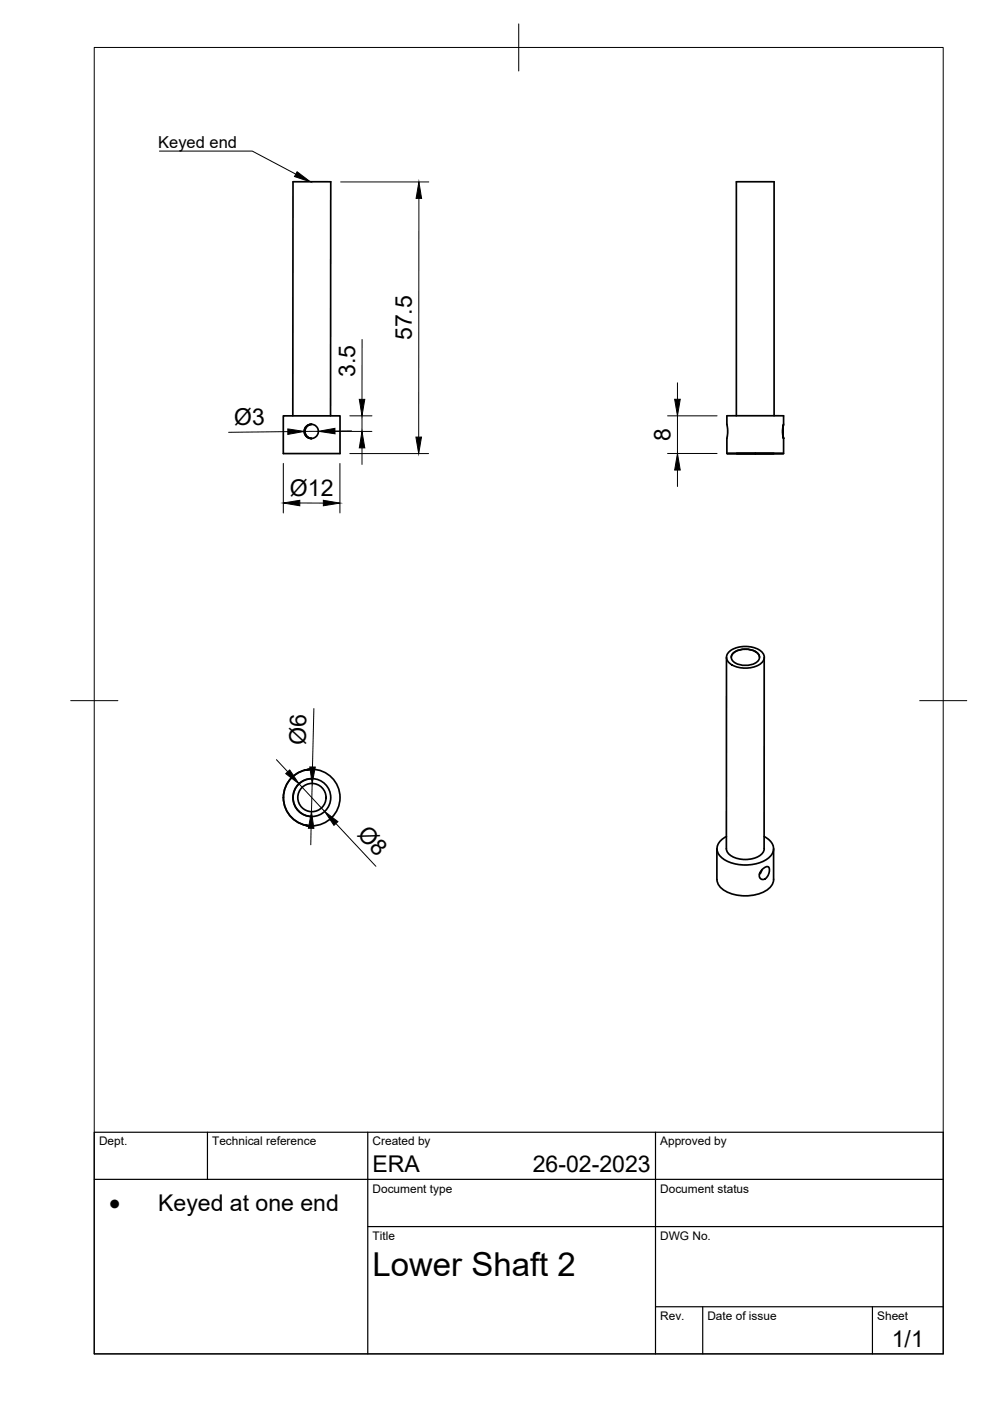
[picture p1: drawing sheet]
<svg xmlns="http://www.w3.org/2000/svg" width="210mm" height="297mm" viewBox="0 0 210 297" stroke-linecap="round" stroke-linejoin="round" font-family="sans-serif">
<!-- layer: Visible -->
<g fill="none" stroke="#000" stroke-width=".36">
<path d="M164.1 38.6v49.6M164.1 38.5h-8v49.7M60.1 88.2h12v8h-12zM62.1 88.2v-49.7h3.1h4.9v49.7M64.9 90.5l.5-.4 .6-.1-.8 .3-.6 1 .1 .6 .3 .6 1 .5-.7-.2-.6-.7-.2-.8zM66.1 90l-.8 .2-.5 .6-.1 .5v.7l.3 .4 .4 .4 .7 .2M154.1 96.2h12zM156.1 96.2h8zM166.1 90l-.1 1.8 .1 1.2-.2-1.2zM166.1 90v-1.8h-12v1.8l.2 1-.2 1.9v3.3M166.1 93v3.2M154 139.4v40.5a2.71 2.71 0 0 0 2.5 2.1 5.4 5.4 0 0 0 5.2-1.2l.3-.9"/>
<path d="M154.6 138.1a5.9 5.9 0 0 1 6.9 .1 1.64 1.64 0 0 1-.6 2.8 6.1 6.1 0 0 1-6.3-.4 1.52 1.52 0 0 1 0-2.5zM155 139.4a2.29 2.29 0 0 1 2.4-1.7 3.6 3.6 0 0 1 3.6 1.3v.4M155.4 138.5a4.3 4.3 0 0 1 5.2 0 1.22 1.22 0 0 1-.4 2.1 4.4 4.4 0 0 1-4.8-.4 1.13 1.13 0 0 1 0-1.7zM162 139.4v40.5M64.5 174.9l1.6 .2zM64.7 163.3l1.4-.2zM66.1 165.1h.1M66.1 173.1h.1M66.1 163.1a6 6 0 0 0-6 6 6 6 0 0 0 6 6M66.1 165.1a4 4 0 0 0-4 4 4 4 0 0 0 4 4M152 179.9v6.6a3.7 3.7 0 0 0 3 3 8.9 8.9 0 0 0 8.2-1.3l.7-1.1 .1-.6v-6.6M154 177.4a2.67 2.67 0 0 0-1.6 3.8 7.2 7.2 0 0 0 6.5 2.2 5.6 5.6 0 0 0 5-2.8 2.79 2.79 0 0 0-1.9-3.2"/>
<path d="M161.1 185l.1 .1M161.5 184.4l-.5 1M161.5 184.4l1.1-.7 .3 .1 .2 .3v.7l-.2 .7-.4 .7-.5 .2h-.6l-.4-.5 .1-.8z"/>
<circle cx="66" cy="91.5" r="1.5"/>
<circle cx="66.1" cy="169.1" r="6"/>
<circle cx="66.1" cy="169.1" r="3"/>
<circle cx="66.1" cy="169.1" r="4"/>
</g>
<g fill="#000">
<circle cx="66.1" cy="175.1" r=".18"/>
<circle cx="66.1" cy="173.1" r=".18"/>
<circle cx="66.1" cy="165.1" r=".18"/>
<circle cx="66.1" cy="163.1" r=".18"/>
</g>
<!-- layer: BORDER -->
<path d="M20 10.1h180v276.9h-180zM110 5.1v10M15 148.6h10M195 148.6h10" fill="none" stroke="#000" stroke-width=".21"/>
<!-- layer: TITLEBLOCK -->
<path d="M20 240.1h180v46.9h-180zM20 250h180M44 240.1v9.9M78 240.1v46.9M139 240.1v46.9M78 260.1h122M139 277.1h61M149 277.1v9.9M185 277.1v9.9" fill="none" stroke="#000" stroke-width=".25"/>
<!-- layer: FD_Dimensions -->
<g fill="none" stroke="#000" stroke-width=".21">
<path d="M72.2 38.6h18.7M88.8 42.1v50.6M76.8 72v12.7M60.1 98.2v10.6M61 91.5l-12.5 .2M67.5 91.4l-3 .1M68.1 91.5h10.7M72.1 98.3v10.5M74.2 96.2h16.7M74.2 88.2h4.7M74.5 91.4h-3.5M76.8 88.2v3.3"/>
<path d="M76.8 95v3.5M141.5 96.1h10.5M141.5 88.2h10.5M143.6 81.2v3.5M143.6 88.2v7.9M143.6 99.7v3.5M63.6 106.6l5 .1M66.5 150.2l-.2 12.4M58.6 161.1l2.4 2.5M63.4 166.2l5.4 5.8M66 175.6l-.1 3.5M66.2 166.1l-.2 6"/>
<path d="M71.2 174.6l8.5 9.1"/>
</g>
<g fill="#000" stroke="#000" stroke-width=".21">
<path d="M88.8 38.6l.6 3.5h-1.2zM61 90.9l3.5 .6-3.5 .6zM67.5 91.4l3.5-.6v1.2zM76.8 91.5l.5 3.5h-1.1zM76.2 84.7h1.1l-.5 3.5zM88.2 92.7h1.2l-.6 3.5zM143.6 96.1l.6 3.6h-1.2zM143 84.7h1.2l-.6 3.5zM60.1 106.6l3.5-.5v1.1zM68.6 106.1l3.5 .6-3.5 .5zM60.6 164l.8-.8 2 3zM66 172.1l.5 3.5h-1.1z"/>
<path d="M65.7 162.6h1.1l-.6 3.5zM68.8 172l2.8 2.2-.8 .8z"/>
</g>
<!-- layer: Leaders -->
<path d="M63 36.4l2.8 2.2-3.4-1.2z" fill="#000" stroke="#000" stroke-width=".21"/>
<path d="M33.8 32h19.7l9.2 4.9" fill="none" stroke="#000" stroke-width=".21"/>
<text font-size="7" x="79" y="270.6">Lower Shaft 2</text>
<text font-size="5.2" x="23.1" y="256.7">·</text>
<g font-size="4.9">
<text x="87.3" y="72.1" transform="rotate(-90 87.3 72.1)">57.5</text>
<text x="75.3" y="80" transform="rotate(-90 75.3 80)">3.5</text>
<text x="49.7" y="90.1" transform="rotate(-1 49.7 90.1)">Ø3</text>
<text x="142.2" y="93.5" transform="rotate(-90 142.2 93.5)">8</text>
<text x="61.5" y="105.1">Ø12</text>
<text x="64.8" y="157.9" transform="rotate(-89 64.8 157.9)">Ø6</text>
<text x="75.6" y="177" transform="rotate(47 75.6 177)">Ø8</text>
<text x="79" y="248.5">ERA</text>
<text x="113" y="248.5">26-02-2023</text>
<text x="33.5" y="256.7">Keyed at one end</text>
<text x="189.1" y="285.7">1/1</text>
</g>
<text font-size="3.5" x="33.5" y="31.3">Keyed end</text>
<g font-size="2.5">
<text x="21" y="242.9">Dept.</text>
<text x="45" y="242.9">Technical reference</text>
<text x="79" y="242.9">Created by</text>
<text x="140" y="242.9">Approved by</text>
<text x="79" y="252.8">Document type</text>
<text x="140" y="252.8">Document status</text>
<text x="79" y="262.9">Title</text>
<text x="140" y="262.9">DWG No.</text>
<text x="140" y="279.9">Rev.</text>
<text x="150" y="279.9">Date of issue</text>
<text x="186" y="279.9">Sheet</text>
</g>
</svg>
